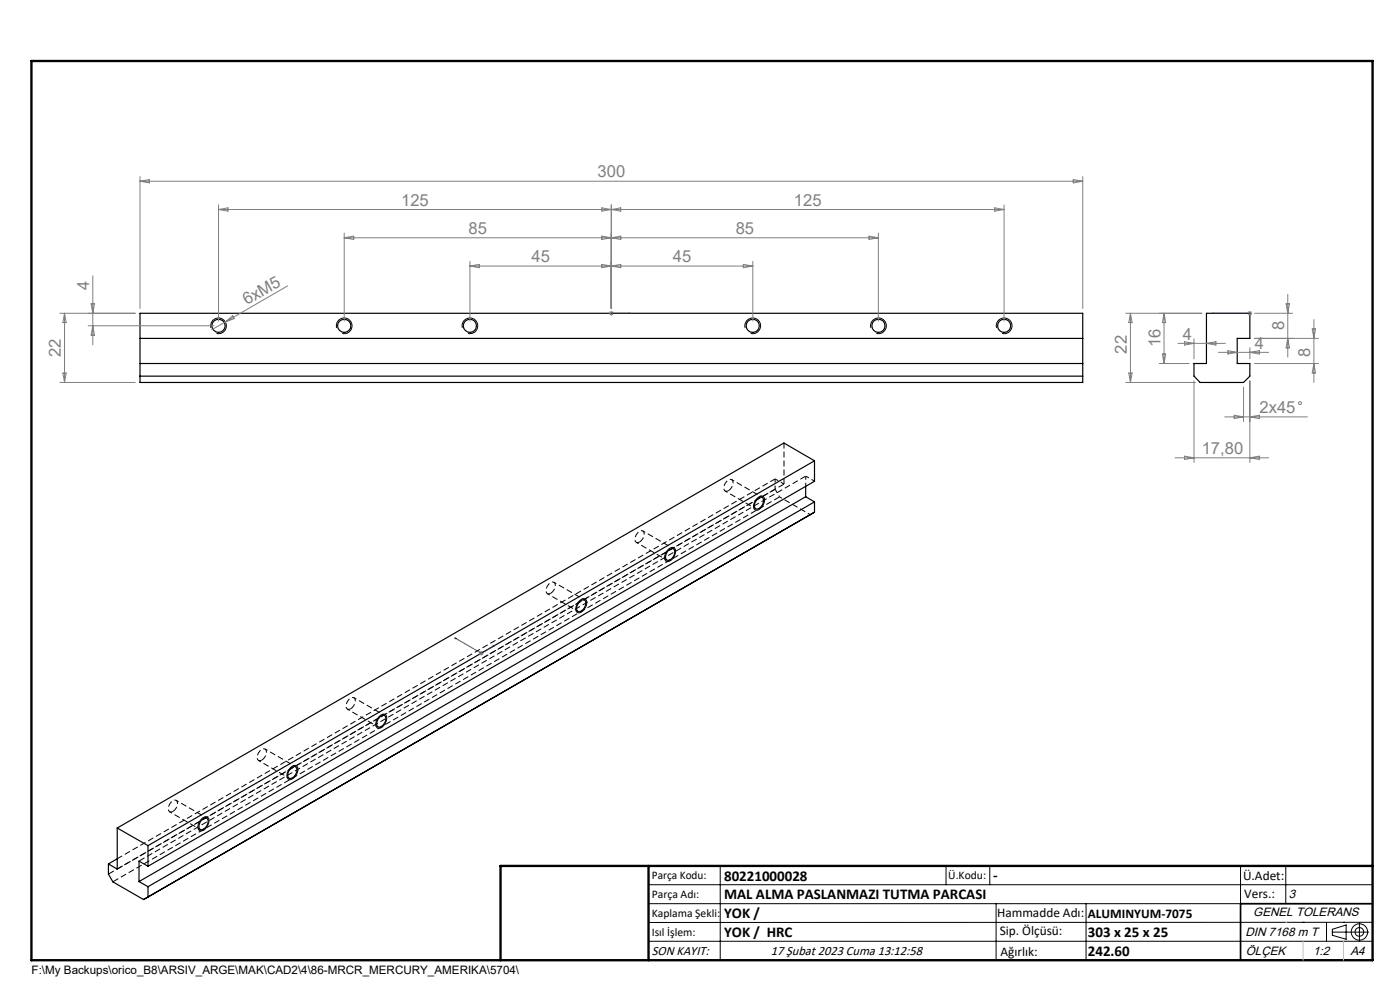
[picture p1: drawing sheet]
<svg xmlns="http://www.w3.org/2000/svg" width="297mm" height="210mm" viewBox="0 0 297 210" stroke-linecap="round" stroke-linejoin="round" font-family="sans-serif">
<g fill="none" stroke="#000" stroke-width=".25">
<path d="M29.7 66.5h200v14.6h-200zM29.7 71.8h200M29.7 77.1h200M29.7 79.8h200M255.9 66.5h9.2v5.3h-2.6v5.3h2.6v2.7l-1.3 1.3h-9.2l-1.3-1.3v-2.7h2.6zM172.8 97.7l-6.5-3.7-141.4 81.6M172.8 97.7l-141.4 81.7M172.8 97.7v4.4l-141.4 81.7M141.8 116.8l.8-.5 .3 .1a1.59 1.59 0 0 1-1.4 2.4 1.42 1.42 0 0 1 .3-2zM160.7 105.9l.3-.3 .7-.1a1.62 1.62 0 0 1-1.4 2.4 1.34 1.34 0 0 1 .4-2zM170.9 103.2v2.2M170.9 105.4l-141.4 81.6"/>
<path d="M170.9 105.4l1.9 1.1M172.8 106.5v2.1M172.8 106.5l-141.4 81.6M172.8 108.6l-141.4 81.7M172.8 108.6l-142.4 82.2M122.9 127.7l.4-.4h.7a1.62 1.62 0 0 1-1.4 2.4 1.34 1.34 0 0 1 .3-2zM80.5 152.1l.7-.4 .4 .1a1.61 1.61 0 0 1-1.4 2.4 1.42 1.42 0 0 1 .3-2.1zM24.9 175.6l6.5 3.8M24.9 175.6v8.8l-1.9-1.1M31.4 179.4v4.4M42.8 173.9l.7-.4 .4 .1a1.59 1.59 0 0 1-1.4 2.4 1.42 1.42 0 0 1 .3-2.1zM61.6 163l.8-.4 .3 .1a1.62 1.62 0 0 1-1.4 2.4 1.42 1.42 0 0 1 .3-2.1z"/>
<path d="M23 183.3v2.1l1 1.7 6.4 3.7M24.9 182.2l-1.9 1.1M29.5 187l1.9 1.1M31.4 188.1v2.2M31.4 183.8l-1.9-1.1v4.3M31.4 190.3l-1 .5M106.2 203.7h185"/>
<circle cx="46.4" cy="69.1" r="1.41"/>
<circle cx="73" cy="69.1" r="1.41"/>
<circle cx="99.7" cy="69.1" r="1.4"/>
<circle cx="159.7" cy="69.1" r="1.41"/>
<circle cx="186.3" cy="69.1" r="1.41"/>
<circle cx="213" cy="69.1" r="1.41"/>
</g>
<path d="M164.4 101.6l1.9 1.1M164.4 103.8v-2.2M170.9 101v2.2M172.8 102.1l-1.9-1.1" fill="none" stroke="#000" stroke-width=".21" stroke-dasharray="1.3 .6" stroke-dashoffset=".5" stroke-linecap="butt"/>
<path d="M135.7 115a1.67 1.67 0 0 0 .7-2.4 1.62 1.62 0 0 0-1.4 2.4h.7M154.5 104.1a1.67 1.67 0 0 0 .7-2.4 1.62 1.62 0 0 0-1.4 2.5l.7-.1M164.4 103.8l-141.4 81.6M165.4 105.4l-141.4 81.6M166.3 102.7l-141.4 81.6M170.9 101l-141.4 81.6M116.8 125.9a1.67 1.67 0 0 0 .7-2.4 1.62 1.62 0 0 0-1.4 2.4h.7M74.4 150.4a1.67 1.67 0 0 0 .7-2.4 1.62 1.62 0 0 0-1.4 2.4h.7M36.7 172.1a1.67 1.67 0 0 0 .7-2.3 1.62 1.62 0 0 0-1.4 2.4l.7-.1M55.5 161.2a1.67 1.67 0 0 0 .7-2.3 1.62 1.62 0 0 0-1.4 2.4l.7-.1" fill="none" stroke="#000" stroke-width=".21" stroke-dasharray="1.3 .6" stroke-linecap="butt"/>
<path d="M164.4 101.6l-139.5 80.5M166.3 102.7v-8.7" fill="none" stroke="#000" stroke-width=".21" stroke-dasharray="1.3 .6" stroke-dashoffset=".1" stroke-linecap="butt"/>
<path d="M165.4 105.4l-1-1.6" fill="none" stroke="#000" stroke-width=".21" stroke-dasharray="1.3 .6" stroke-dashoffset=".9" stroke-linecap="butt"/>
<g fill="none" stroke="#000" stroke-width=".21" stroke-dasharray="1.3 .6" stroke-dashoffset=".7" stroke-linecap="butt">
<path d="M135 115.1l6.5 3.7M142.9 116.4l-6.5-3.8M153.8 104.2l6.5 3.7M161.7 105.5l-6.5-3.8M171.9 109.2l-6.5-3.8M116.1 125.9l6.5 3.8M124 127.3l-6.5-3.8M73.7 150.4l6.5 3.8M81.6 151.8l-6.5-3.8M36 172.2l6.5 3.8M43.9 173.5l-6.5-3.7M54.8 161.3l6.5 3.8"/>
<path d="M62.7 162.6l-6.5-3.7"/>
</g>
<g fill="none" stroke="#808080" stroke-width=".21">
<path d="M29.7 37.5v27.9M29.7 38.4h200M29.7 38.4l2-.3v.7zM227.7 38.1l2 .3-2 .4zM229.7 37.5v27.9M19.7 58.5v14.6M46.4 43.5v24.6M46.4 44.4h166.6M46.4 44.4l2-.3v.7zM73 49.5v18.6M73 50.4h113.3M73 50.4l2-.3v.7z"/>
<path d="M99.7 55.4v12.7M99.7 56.4h60M99.7 56.4l2-.3v.7zM127.7 56.1l4 .7v-.7l-4 .7zM127.7 44.1v.7l4-.7v.7zM127.7 50.1l4 .7v-.7l-4 .7zM129.7 43.5v21.9M157.7 56.1l2 .3-2 .4zM159.7 55.4v12.7M184.4 50.1l1.9 .3-1.9 .4zM186.3 49.5v18.6M211 44.1l2 .3-2 .4z"/>
<path d="M213 43.5v24.6M13.3 79.1h.7l-.3 2zM13.7 66.5l.3 1.9h-.7zM13.7 66.5v14.6M18.7 69.1h26.7M19.3 64.4h.7l-.3 2.1zM19.7 69.1l.3 2h-.7zM28.7 66.5h-16M47.8 68.3l-2.9 1.6M47.8 68.3l1.6-1.3 .3 .6zM61 60.6l-13.2 7.7M129.2 66.5h1"/>
<path d="M129.3 66.1l.7 .7M129.7 66v.9M130 66.1l-.7 .7M238.8 66.5h16.2M239.5 79.1h.7l-.4 2zM239.8 66.5l.4 1.9h-.7zM239.8 66.5v14.6M245.9 77.1h6.4M246.6 75.1h.7l-.4 2zM246.9 66.5v10.6M246.9 66.5l.4 1.9h-.7zM249.9 72.8h10.1"/>
<path d="M251.3 72.5l2 .3-2 .4zM253.3 71.9v4.2M255.9 72.8l2.1-.3v.7zM258.5 74.7h10.6M260.5 74.4l2 .3-2 .4zM264.7 66.5h.9M264.8 66.1l.7 .7M265.1 66v.9M265.1 73.8v2.3M265.1 74.7l2.1-.3v.7zM265.5 66.1l-.7 .7M266.1 66.5h8.1"/>
<path d="M266.1 77.1h13.6M266.1 71.8h13.6M272.8 64.4h.7l-.3 2.1zM273.2 62.4v13.4M273.2 71.8l.3 2h-.7zM278.4 69.8h.7l-.4 2zM278.7 77.1l.4 2h-.7zM278.7 67.8v13.3M12.7 81.1h16M238.8 81.1h14.8M249.3 97.1h19.8M251.3 96.8l2 .3-2 .4z"/>
<path d="M253.3 80.8v17.3M259.8 88.4h17.6M261.8 88.1l2 .3-2 .4zM263.8 82.1v7.3M265.1 80.8v17.3M265.1 88.4l2.1-.3v.7zM265.1 97.1l2.1-.3v.7zM101.6 138.6h1M101.7 138.2l.7 .7M102.1 138.1v1M102.4 138.2l-.7 .7"/>
<circle cx="275.8" cy="85.5" r=".33"/>
</g>
<g fill="none" stroke="#000" stroke-width=".21">
<path d="M44.7 69.6a1.67 1.67 0 0 1 1.5-2.2 1.67 1.67 0 0 1 1.8 1.8 1.67 1.67 0 0 1-2.1 1.5M71.4 69.6a1.67 1.67 0 0 1 1.4-2.2 1.67 1.67 0 0 1 1.9 1.8 1.67 1.67 0 0 1-2.1 1.5M98.1 69.6a1.67 1.67 0 0 1 1.4-2.2 1.67 1.67 0 0 1 1.8 1.8 1.67 1.67 0 0 1-2 1.5M158.1 69.6a1.67 1.67 0 0 1 1.4-2.1 1.67 1.67 0 0 1 1.9 1.8 1.67 1.67 0 0 1-2.2 1.4M184.7 69.6a1.67 1.67 0 0 1 1.5-2.1 1.67 1.67 0 0 1 1.8 1.8 1.67 1.67 0 0 1-2.1 1.4M211.4 69.6a1.67 1.67 0 0 1 1.5-2.1 1.67 1.67 0 0 1 1.8 1.8 1.67 1.67 0 0 1-2.1 1.4M141.6 116.8a1.01 1.01 0 0 1 1.7-.3 2.26 2.26 0 0 1-1.7 2.6 .92 .92 0 0 1-.6-1.3zM160.4 105.9a.99 .99 0 0 1 1.7-.3 2.27 2.27 0 0 1-1.7 2.7 .94 .94 0 0 1-.5-1.4zM122.7 127.7a.99 .99 0 0 1 1.7-.3 2.27 2.27 0 0 1-1.7 2.6 .92 .92 0 0 1-.5-1.3zM80.7 151.8l.8-.3a.92 .92 0 0 1 .5 1.3 1.64 1.64 0 0 1-2 1.6 1.98 1.98 0 0 1 .7-2.6zM43 173.5l.7-.3a.92 .92 0 0 1 .6 1.4 1.69 1.69 0 0 1-2 1.6 2.02 2.02 0 0 1 .7-2.7zM61.8 162.7l.8-.4a1.41 1.41 0 0 1 0 2.4 .99 .99 0 0 1-1.7 .3 2.31 2.31 0 0 1 .9-2.3z"/>
<path d="M137.6 187.7h153.6M137.6 191.7h153.6M137.6 199.7h153.6M152.8 183.7v20M200.7 183.7v4M210 183.7v4M211.3 191.7v12M230.4 191.7v12M263.2 183.7v20M272.8 183.7v8M276.4 195.6h.1M281.4 195.6v4.1"/>
<path d="M282.6 197.7h7.8M282.6 197.1l3-.9v3l-3-.8zM285 195.6h.1M288.4 195.8v3.8M291.2 195.6l-153.6 .1"/>
<circle cx="288.4" cy="197.7" r="1.74"/>
<circle cx="288.4" cy="197.7" r=".93"/>
</g>
<path d="M129.6 66.5h.2zM129.7 66.5h.1M129.7 66.5h4M133.7 66.5h-.4h.4M257.1 66.5h.5h-.5M257.1 66.5h8M265 66.5h.3zM265.1 66.5h.1M96.4 135.3l.4 .1-.1 .1zM96.4 135.3l5.7 3.3 2.8-1.7M104.6 137l.3-.1-.2 .3z" fill="none" stroke="#00f" stroke-width=".21"/>
<path d="M291.2 191.7h-28v12" fill="none" stroke="#000" stroke-width=".35"/>
<path d="M6.7 12.9h284.5v190.8h-284.5zM137.6 183.7v20M291.2 183.7h-185v20" fill="none" stroke="#000" stroke-width=".5"/>
<path d="M272.8 195.6h.1M276.4 199.7v4M285 199.7v4" fill="none" stroke="#c0c0c0" stroke-width=".21"/>
<g fill="#00f">
<path d="M133.3 66.5h.4zM129.6 66.5h.2z"/>
<path d="M265 66.5h.3zM257.1 66.5h.5z"/>
<path d="M104.6 137l.3-.1-.2 .3zM96.4 135.3l.4 .1-.1 .1z"/>
</g>
<g font-size="3.5" fill="#808080">
<text x="126.8" y="37.6">300</text>
<text x="85.1" y="43.6">125</text>
<text x="168.4" y="43.6">125</text>
<text x="99.4" y="49.6">85</text>
<text x="156.1" y="49.6">85</text>
<text x="112.7" y="55.6">45</text>
<text x="142.7" y="55.6">45</text>
<text x="18.9" y="61.4" transform="rotate(-90 18.9 61.4)">4</text>
<text x="52.3" y="64.8" transform="rotate(-30 52.3 64.8)">6xM5</text>
<text x="272.4" y="69.9" transform="rotate(-90 272.4 69.9)">8</text>
<text x="12.9" y="75.7" transform="rotate(-90 12.9 75.7)">22</text>
<text x="239" y="75" transform="rotate(-90 239 75)">22</text>
<text x="246.2" y="73.6" transform="rotate(-90 246.2 73.6)">16</text>
<text x="250.9" y="72">4</text>
<text x="266.2" y="73.9">4</text>
<text x="278" y="75.7" transform="rotate(-90 278 75.7)">8</text>
<text x="267.2" y="87.6">2x45</text>
<text x="254.9" y="96.3">17,80</text>
</g>
<g font-size="3.2">
<text x="153.6" y="186.8">80221000028</text>
<text x="153.6" y="190.8">MAL ALMA PASLANMAZI TUTMA PARCASI</text>
<text x="210.7" y="186.6">-</text>
<text x="153.6" y="194.8">YOK /</text>
<text x="153.6" y="198.8">YOK / HRC</text>
<text x="230.8" y="198.7">303 x 25 x 25</text>
<text x="230.8" y="202.8">242.60</text>
</g>
<g font-size="2.8">
<text x="263.7" y="186.7">Ü.Adet:</text>
<text x="263.9" y="190.5">Vers.:</text>
<text x="211.5" y="194.5">Hammadde Adı:</text>
<text x="230.8" y="194.7">ALUMINYUM-7075</text>
<text x="138.3" y="202.6">SON KAYIT:</text>
<text x="163.5" y="202.6">17 Şubat 2023 Cuma 13:12:58</text>
<text x="212.1" y="198.4">Sip. Ölçüsü:</text>
<text x="212.2" y="202.7">Ağırlık:</text>
</g>
<g font-size="2.6">
<text x="273.4" y="190.4">3</text>
<text x="265.9" y="194.4">GENEL TOLERANS</text>
<text x="264.2" y="198.5">DIN 7168 m T</text>
<text x="264.3" y="202.6">ÖLÇEK</text>
<text x="278.5" y="202.6">1:2</text>
<text x="286.5" y="202.6">A4</text>
</g>
<g font-size="2.5">
<text x="138.3" y="186.4">Parça Kodu:</text>
<text x="138.3" y="190.5">Parça Adı:</text>
<text x="201.2" y="186.5">Ü.Kodu:</text>
<text x="138.3" y="194.5">Kaplama Şekli:</text>
<text x="138.3" y="198.6">Isıl İşlem:</text>
<text x="6.7" y="206.7">F:\My Backups\orico_B8\ARSIV_ARGE\MAK\CAD2\4\86-MRCR_MERCURY_AMERIKA\5704\</text>
</g>
</svg>
